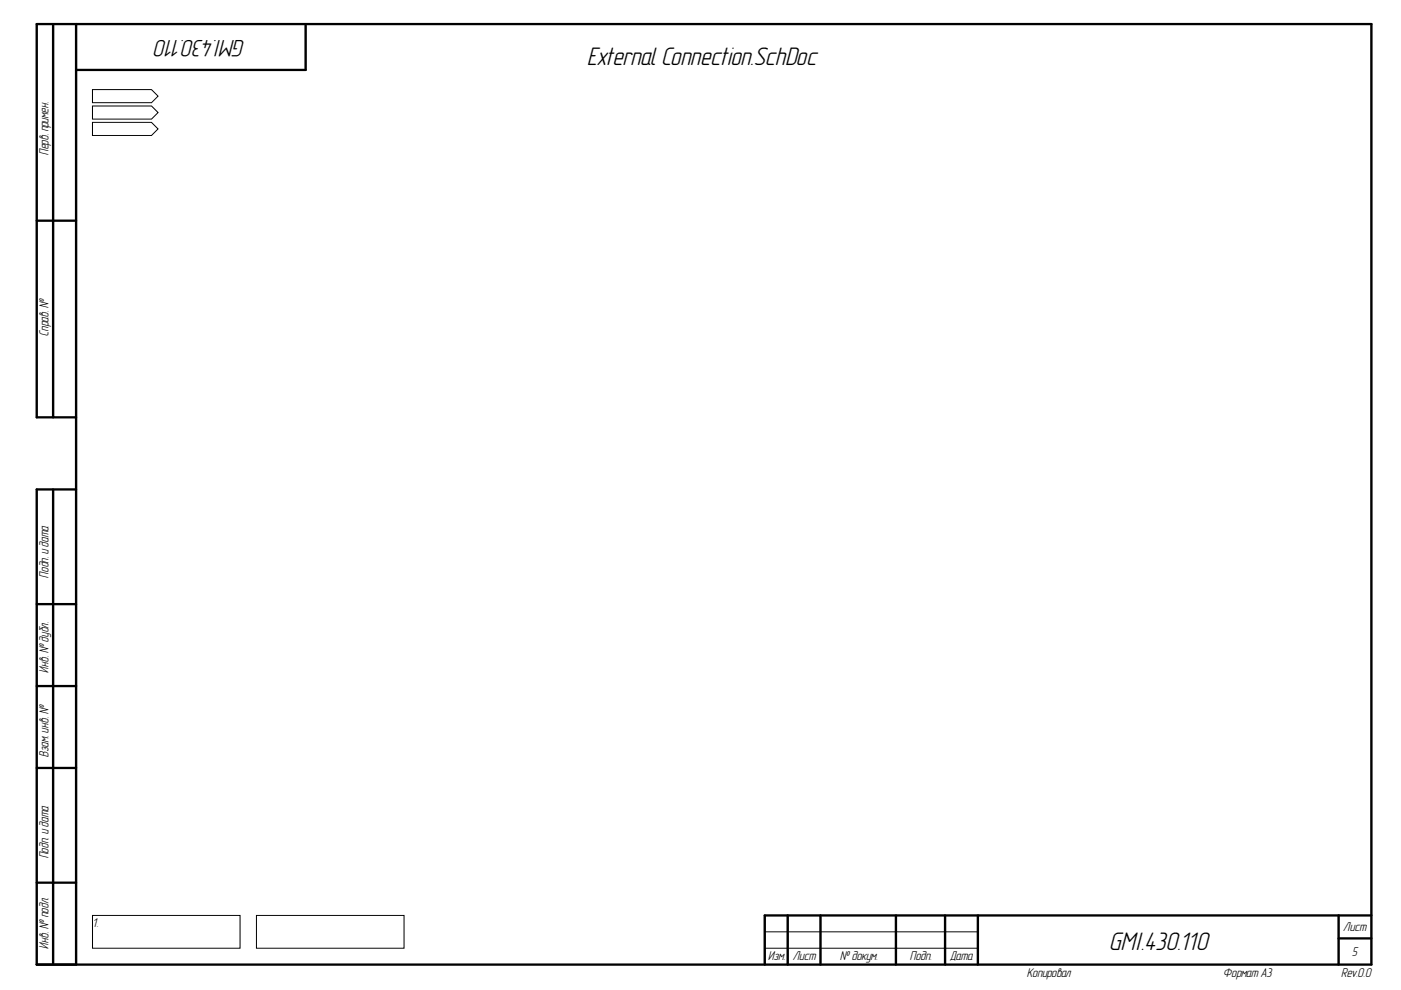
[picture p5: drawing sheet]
<svg xmlns="http://www.w3.org/2000/svg" width="297mm" height="210mm" viewBox="0 0 297 210" stroke-linecap="round" stroke-linejoin="round" font-family="sans-serif">
<g fill="none" stroke="#000" stroke-width=".5">
<path d="M11.3 5.1v83.4M16.1 5.1v199.4M64.8 5.1v9.7h-48.7M7.8 46.8h8.3M16.1 88.5h-8.3v-83.4h283v199.4h-283v-100.7h8.3M11.3 103.8v100.7M7.8 128.1h8.3M7.8 145.5h8.3M7.8 162.8h8.3M7.8 187.1h8.3M167 194.1v10.4M174 194.1v10.4"/>
<path d="M190 194.1v10.4M200.4 194.1v10.4M207.3 194.1v10.4M283.8 194.1v10.4M283.8 199h7M290.8 194.1h-128.7v10.4"/>
</g>
<path d="M162.1 197.6h45.2M162.1 201h45.2" fill="none" stroke="#000" stroke-width=".21"/>
<path d="M19.6 25.9h12.5l1.4 1.4-1.4 1.4h-12.5z" fill-rule="evenodd" fill="#fff"/>
<path d="M19.6 25.9h12.5l1.4 1.4-1.4 1.4h-12.5z" fill="none" stroke="#000" stroke-width=".21"/>
<path d="M19.6 194.1h31.3v6.9h-31.3z" fill-rule="evenodd" fill="#fff"/>
<path d="M19.6 194.1h31.3v6.9h-31.3zM54.4 194.1h31.3v6.9h-31.3z" fill="none" stroke="#000" stroke-width=".21"/>
<path d="M19.6 19h12.5l1.4 1.4-1.4 1.4h-12.5z" fill-rule="evenodd" fill="#fff"/>
<path d="M19.6 19h12.5l1.4 1.4-1.4 1.4h-12.5z" fill="none" stroke="#000" stroke-width=".21"/>
<path d="M19.6 22.5h12.5l1.4 1.4-1.4 1.4h-12.5z" fill-rule="evenodd" fill="#fff"/>
<path d="M19.6 22.5h12.5l1.4 1.4-1.4 1.4h-12.5z" fill="none" stroke="#000" stroke-width=".21"/>
<g font-size="5.4">
<text x="124.6" y="13.7">External Connection.SchDoc</text>
<text x="235.3" y="201.3">GMI.430.110</text>
</g>
<text font-size="5.1" x="51.8" y="8.5" transform="rotate(-180 51.8 8.5)">GMI.430.110</text>
<g font-size="2.8">
<text x="10.3" y="32.9" transform="rotate(-90 10.3 32.9)">Перв. примен.</text>
<text x="10.3" y="71.1" transform="rotate(-90 10.3 71.1)">Справ. №</text>
<text x="10.3" y="122.5" transform="rotate(-90 10.3 122.5)">Подп. идата</text>
<text x="10.3" y="142.7" transform="rotate(-90 10.3 142.7)">Инв. №дубл.</text>
<text x="10.3" y="160.4" transform="rotate(-90 10.3 160.4)">Взам. инв. №</text>
<text x="10.3" y="182" transform="rotate(-90 10.3 182)">Подп. и дата</text>
<text x="10.3" y="201.1" transform="rotate(-90 10.3 201.1)">Инв. №подл.</text>
</g>
<g font-size="2.7">
<text x="19.8" y="196.5">1.</text>
<text x="284.9" y="197.3">Лист</text>
<text x="162.9" y="203.6">Изм.</text>
<text x="168.1" y="203.6">Лист</text>
<text x="178.1" y="203.6">№докум.</text>
<text x="193" y="203.6">Подп.</text>
<text x="201.5" y="203.6">Дата</text>
<text x="286.7" y="202.7">5</text>
<text x="217.8" y="207.1">Копировал</text>
<text x="259.4" y="207.1">Формат А3</text>
<text x="284.5" y="207.1">Rev.0.0</text>
</g>
</svg>
